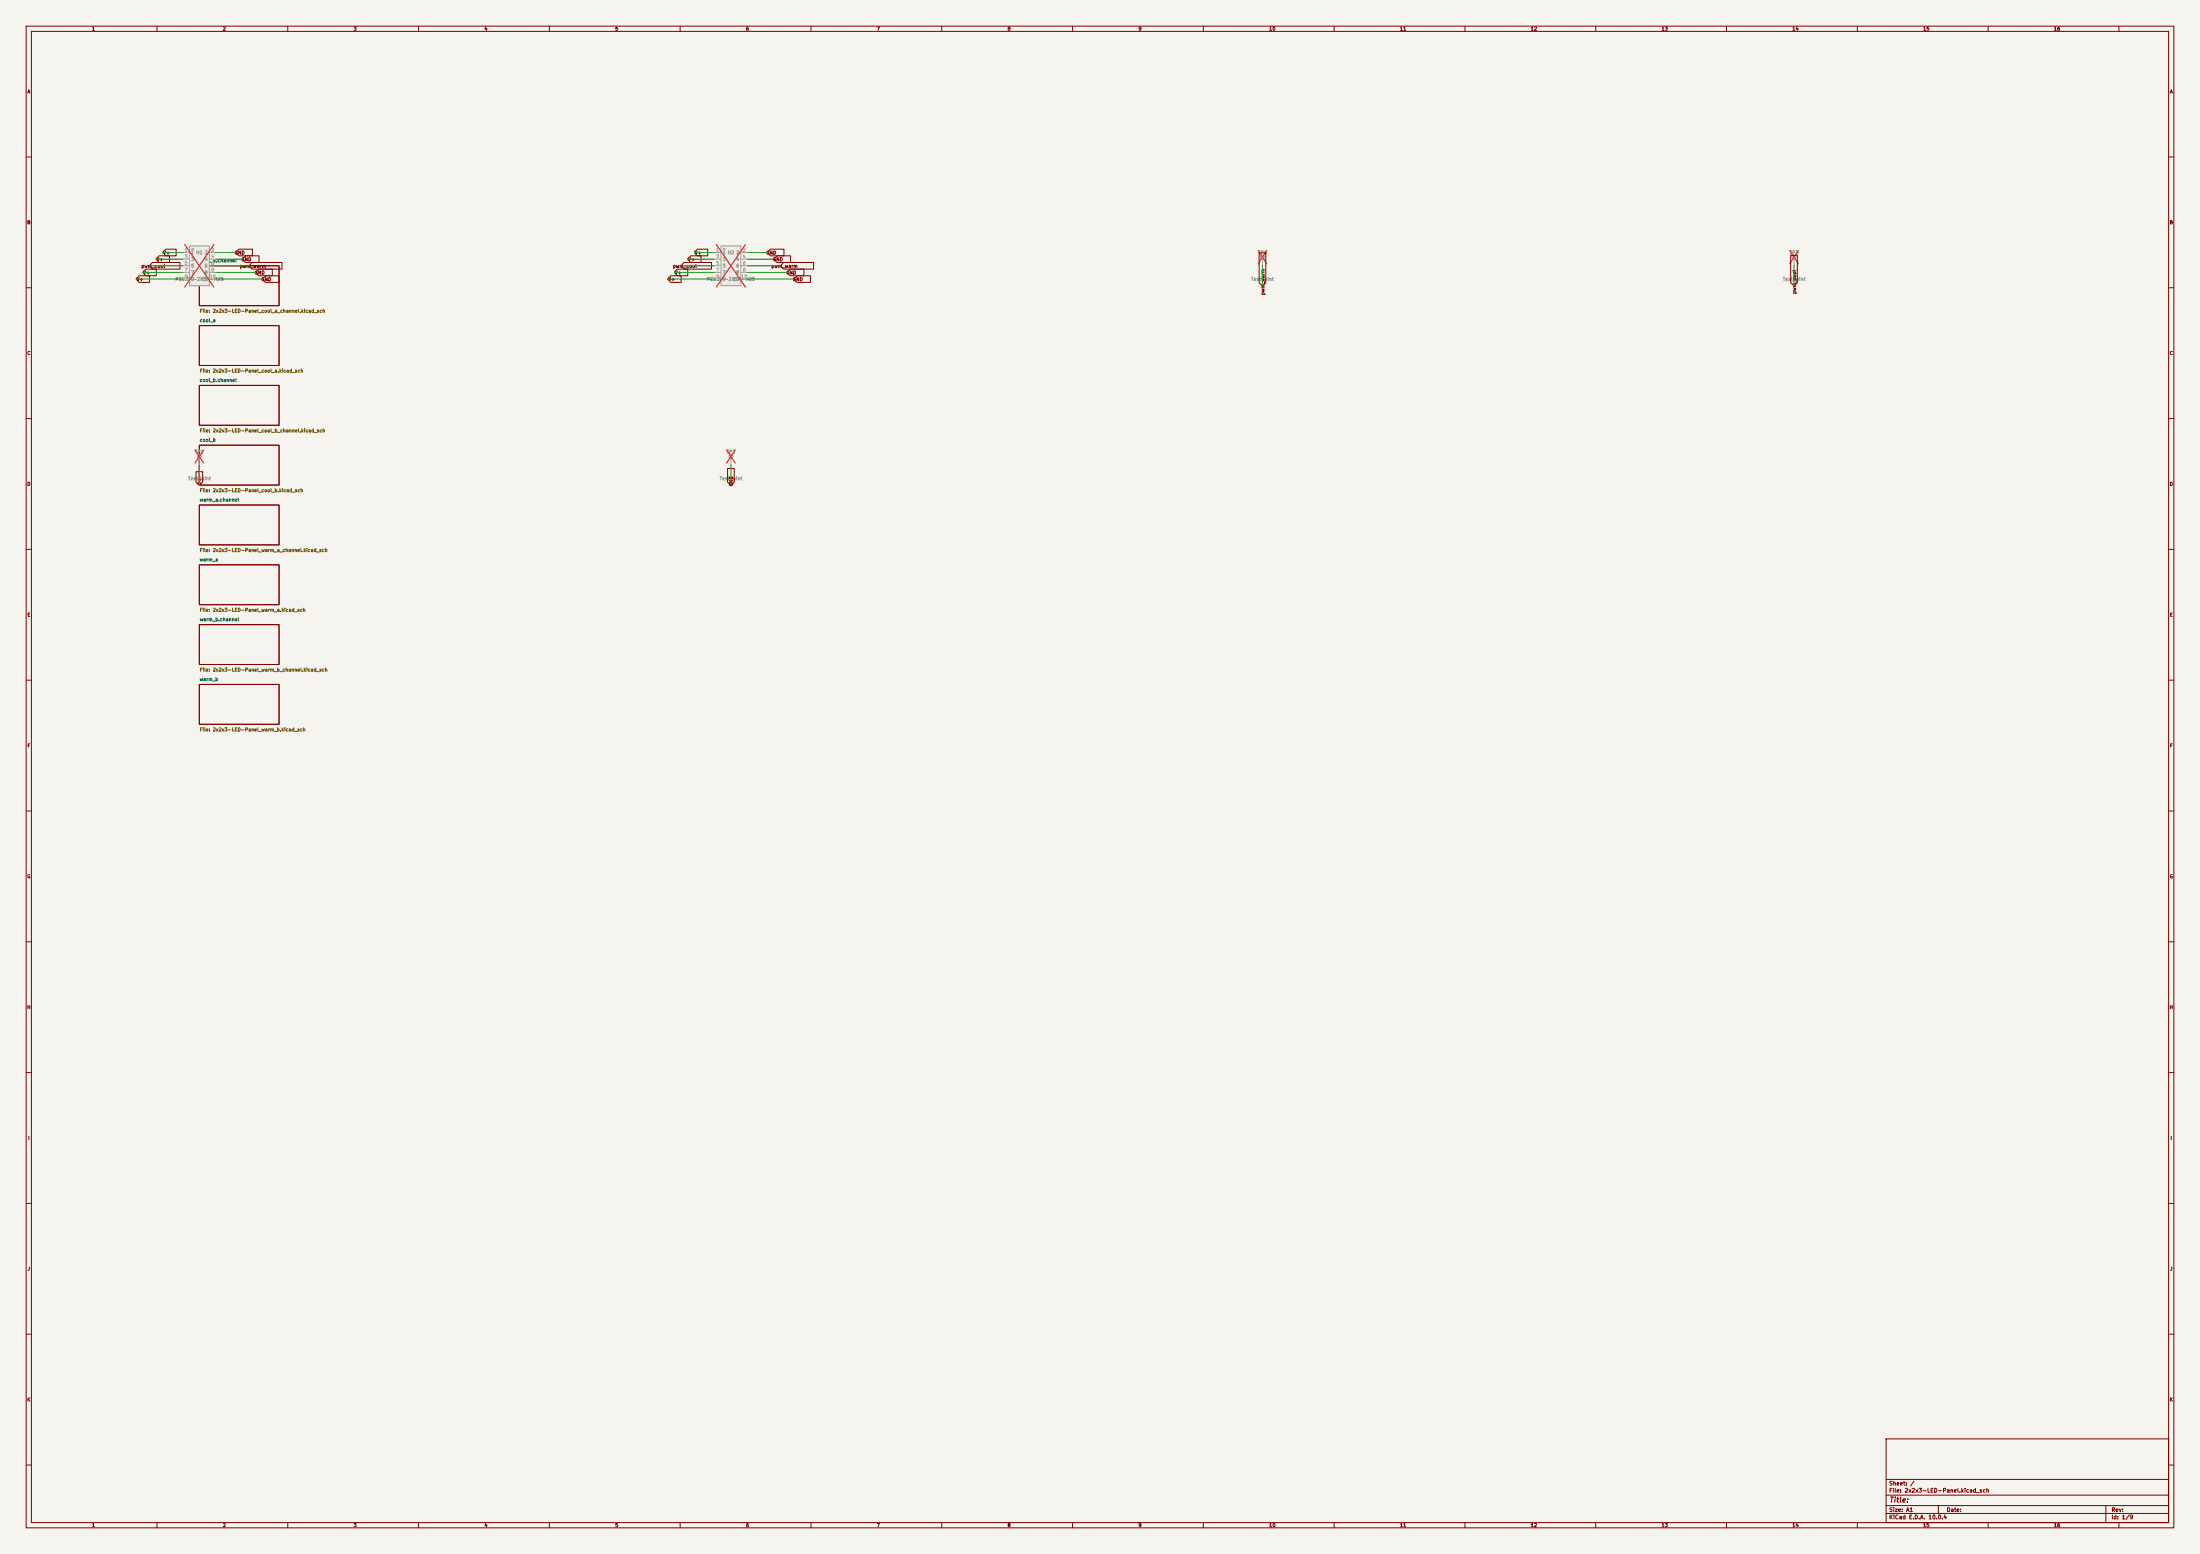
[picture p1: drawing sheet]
(kicad_sch
 (version 20260306)
 (generator "eeschema")
 (generator_version "10.0")
 (paper "A1")
 (lib_symbols
  (symbol "PZ2.54-2X5P-H25" (exclude_from_sim no) (in_bom yes) (on_board yes)
   (in_pos_files yes)
   (duplicate_pin_numbers_are_jumpers no)
   (property "Reference" "H" (at 0 10.16 0) (show_name no) (do_not_autoplace no) (hide yes) (effects (font (size 1.27 1.27))))
   (property "Value" "PZ2.54-2X5P-H25" (at 0 -10.16 0) (show_name no) (do_not_autoplace no) (hide yes) (effects (font (size 1.27 1.27))))
   (property "Footprint" "Schrune:HDR-TH_10P-P2.54-V-M-R2-C5-S2.54_2" (at 0 -12.7 0) (show_name no) (do_not_autoplace no) (hide yes) (effects (font (size 1.27 1.27))))
   (property "Datasheet" "https://www.lcsc.com/datasheet/C42431818.pdf" (at 0 -15.24 0) (show_name no) (do_not_autoplace no) (hide yes) (effects (font (size 1.27 1.27))))
   (property "Description" "" (at 0 0 0) (show_name no) (do_not_autoplace no) (hide yes) (effects (font (size 1.27 1.27))))
   (property "Manufacturer" "JXTCONN(聚兴泰)" (at 0 -17.78 0) (show_name no) (do_not_autoplace no) (hide yes) (effects (font (size 1.27 1.27))))
   (property "MPN" "PZ2.54-2X5P-H25" (at 0 -20.32 0) (show_name no) (do_not_autoplace no) (hide yes) (effects (font (size 1.27 1.27))))
   (property "LCSC Part" "C42431818" (at 0 -22.86 0) (show_name no) (do_not_autoplace no) (hide yes) (effects (font (size 1.27 1.27))))
   (symbol "PZ2.54-2X5P-H25_0_1"
    (rectangle (start -3.81 7.62) (end 3.81 -7.62) (stroke (width 0) (type default)) (fill (type background)))
    (circle (center -2.54 6.35) (radius 0.38) (stroke (width 0) (type default)) (fill (type none)))
    (pin passive line (at -6.35 5.08 0) (length 2.54) (name "1" (effects (font (size 1.27 1.27)))) (number "1" (effects (font (size 1.27 1.27)))))
    (pin passive line (at 6.35 5.08 180) (length 2.54) (name "2" (effects (font (size 1.27 1.27)))) (number "2" (effects (font (size 1.27 1.27)))))
    (pin passive line (at -6.35 2.54 0) (length 2.54) (name "3" (effects (font (size 1.27 1.27)))) (number "3" (effects (font (size 1.27 1.27)))))
    (pin passive line (at 6.35 2.54 180) (length 2.54) (name "4" (effects (font (size 1.27 1.27)))) (number "4" (effects (font (size 1.27 1.27)))))
    (pin passive line (at -6.35 0 0) (length 2.54) (name "5" (effects (font (size 1.27 1.27)))) (number "5" (effects (font (size 1.27 1.27)))))
    (pin passive line (at 6.35 0 180) (length 2.54) (name "6" (effects (font (size 1.27 1.27)))) (number "6" (effects (font (size 1.27 1.27)))))
    (pin passive line (at -6.35 -2.54 0) (length 2.54) (name "7" (effects (font (size 1.27 1.27)))) (number "7" (effects (font (size 1.27 1.27)))))
    (pin passive line (at 6.35 -2.54 180) (length 2.54) (name "8" (effects (font (size 1.27 1.27)))) (number "8" (effects (font (size 1.27 1.27)))))
    (pin passive line (at -6.35 -5.08 0) (length 2.54) (name "9" (effects (font (size 1.27 1.27)))) (number "9" (effects (font (size 1.27 1.27)))))
    (pin passive line (at 6.35 -5.08 180) (length 2.54) (name "10" (effects (font (size 1.27 1.27)))) (number "10" (effects (font (size 1.27 1.27))))))
   (embedded_fonts no))
  (symbol "TestPoint"
   (pin_numbers (hide yes))
   (pin_names
    (offset 0.762) (hide yes)) (exclude_from_sim no) (in_bom yes) (on_board yes)
   (in_pos_files yes)
   (duplicate_pin_numbers_are_jumpers no)
   (property "Reference" "TP" (at 0 6.858 0) (show_name no) (do_not_autoplace no) (hide yes) (effects (font (size 1.27 1.27))))
   (property "Value" "TestPoint" (at 0 5.08 0) (show_name no) (do_not_autoplace no) (hide yes) (effects (font (size 1.27 1.27))))
   (property "Footprint" "" (at 5.08 0 0) (show_name no) (do_not_autoplace no) (hide yes) (effects (font (size 1.27 1.27))))
   (property "Datasheet" "" (at 5.08 0 0) (show_name no) (do_not_autoplace no) (hide yes) (effects (font (size 1.27 1.27))))
   (property "Description" "test point" (at 0 0 0) (show_name no) (do_not_autoplace no) (hide yes) (effects (font (size 1.27 1.27))))
   (symbol "TestPoint_0_1"
    (circle (center 0 3.302) (radius 0.762) (stroke (width 0) (type default)) (fill (type none))))
   (symbol "TestPoint_1_1"
    (pin passive line (at 0 0 90) (length 2.54) (name "1" (effects (font (size 1.27 1.27)))) (number "1" (effects (font (size 1.27 1.27))))))
   (embedded_fonts no)))
 (wire
  (pts (xy 273.05 96.52) (xy 265.43 96.52))
  (stroke (width 0) (type default)))
 (wire
  (pts (xy 273.05 101.6) (xy 260.35 101.6))
  (stroke (width 0) (type default)))
 (wire
  (pts (xy 82.55 104.14) (xy 97.79 104.14))
  (stroke (width 0) (type default)))
 (wire
  (pts (xy 273.05 99.06) (xy 262.89 99.06))
  (stroke (width 0) (type default)))
 (wire
  (pts (xy 82.55 96.52) (xy 90.17 96.52))
  (stroke (width 0) (type default)))
 (wire
  (pts (xy 285.75 104.14) (xy 300.99 104.14))
  (stroke (width 0) (type default)))
 (wire
  (pts (xy 69.85 106.68) (xy 52.07 106.68))
  (stroke (width 0) (type default)))
 (wire
  (pts (xy 69.85 96.52) (xy 62.23 96.52))
  (stroke (width 0) (type default)))
 (wire
  (pts (xy 279.4 177.8) (xy 279.4 185.42))
  (stroke (width 0) (type default)))
 (wire
  (pts (xy 69.85 104.14) (xy 54.61 104.14))
  (stroke (width 0) (type default)))
 (wire
  (pts (xy 285.75 101.6) (xy 298.45 101.6))
  (stroke (width 0) (type default)))
 (wire
  (pts (xy 69.85 99.06) (xy 59.69 99.06))
  (stroke (width 0) (type default)))
 (wire
  (pts (xy 285.75 96.52) (xy 293.37 96.52))
  (stroke (width 0) (type default)))
 (wire
  (pts (xy 69.85 101.6) (xy 57.15 101.6))
  (stroke (width 0) (type default)))
 (wire
  (pts (xy 82.55 106.68) (xy 100.33 106.68))
  (stroke (width 0) (type default)))
 (wire
  (pts (xy 82.55 99.06) (xy 92.71 99.06))
  (stroke (width 0) (type default)))
 (wire
  (pts (xy 685.8 101.6) (xy 685.8 109.22))
  (stroke (width 0) (type default)))
 (wire
  (pts (xy 482.6 101.6) (xy 482.6 109.22))
  (stroke (width 0) (type default)))
 (wire
  (pts (xy 273.05 104.14) (xy 257.81 104.14))
  (stroke (width 0) (type default)))
 (wire
  (pts (xy 285.75 99.06) (xy 295.91 99.06))
  (stroke (width 0) (type default)))
 (wire
  (pts (xy 82.55 101.6) (xy 95.25 101.6))
  (stroke (width 0) (type default)))
 (wire
  (pts (xy 273.05 106.68) (xy 255.27 106.68))
  (stroke (width 0) (type default)))
 (wire
  (pts (xy 285.75 106.68) (xy 303.53 106.68))
  (stroke (width 0) (type default)))
 (wire
  (pts (xy 76.2 177.8) (xy 76.2 185.42))
  (stroke (width 0) (type default)))
 (global_label "pwm_cool"
  (shape input)
  (at 685.8 109.22 90)
  (effects (font (size 1.27 1.27)))
  (property "Intersheetrefs" "${INTERSHEET_REFS}" (at 685.8 109.22 0) (hide yes) (show_name no) (do_not_autoplace no) (effects (font (size 1.27 1.27)))))
 (global_label "pwm_warm"
  (shape input)
  (at 482.6 109.22 90)
  (effects (font (size 1.27 1.27)))
  (property "Intersheetrefs" "${INTERSHEET_REFS}" (at 482.6 109.22 0) (hide yes) (show_name no) (do_not_autoplace no) (effects (font (size 1.27 1.27)))))
 (global_label "V+"
  (shape input)
  (at 255.27 106.68 0)
  (effects (font (size 1.27 1.27)))
  (property "Intersheetrefs" "${INTERSHEET_REFS}" (at 255.27 106.68 0) (hide yes) (show_name no) (do_not_autoplace no) (effects (font (size 1.27 1.27)))))
 (global_label "GND"
  (shape input)
  (at 295.91 99.06 0)
  (effects (font (size 1.27 1.27)))
  (property "Intersheetrefs" "${INTERSHEET_REFS}" (at 295.91 99.06 0) (hide yes) (show_name no) (do_not_autoplace no) (effects (font (size 1.27 1.27)))))
 (global_label "GND"
  (shape input)
  (at 97.79 104.14 0)
  (effects (font (size 1.27 1.27)))
  (property "Intersheetrefs" "${INTERSHEET_REFS}" (at 97.79 104.14 0) (hide yes) (show_name no) (do_not_autoplace no) (effects (font (size 1.27 1.27)))))
 (global_label "pwm_cool"
  (shape input)
  (at 260.35 101.6 0)
  (effects (font (size 1.27 1.27)))
  (property "Intersheetrefs" "${INTERSHEET_REFS}" (at 260.35 101.6 0) (hide yes) (show_name no) (do_not_autoplace no) (effects (font (size 1.27 1.27)))))
 (global_label "GND"
  (shape input)
  (at 92.71 99.06 0)
  (effects (font (size 1.27 1.27)))
  (property "Intersheetrefs" "${INTERSHEET_REFS}" (at 92.71 99.06 0) (hide yes) (show_name no) (do_not_autoplace no) (effects (font (size 1.27 1.27)))))
 (global_label "GND"
  (shape input)
  (at 293.37 96.52 0)
  (effects (font (size 1.27 1.27)))
  (property "Intersheetrefs" "${INTERSHEET_REFS}" (at 293.37 96.52 0) (hide yes) (show_name no) (do_not_autoplace no) (effects (font (size 1.27 1.27)))))
 (global_label "V+"
  (shape input)
  (at 262.89 99.06 0)
  (effects (font (size 1.27 1.27)))
  (property "Intersheetrefs" "${INTERSHEET_REFS}" (at 262.89 99.06 0) (hide yes) (show_name no) (do_not_autoplace no) (effects (font (size 1.27 1.27)))))
 (global_label "V+"
  (shape input)
  (at 52.07 106.68 0)
  (effects (font (size 1.27 1.27)))
  (property "Intersheetrefs" "${INTERSHEET_REFS}" (at 52.07 106.68 0) (hide yes) (show_name no) (do_not_autoplace no) (effects (font (size 1.27 1.27)))))
 (global_label "V+"
  (shape input)
  (at 62.23 96.52 0)
  (effects (font (size 1.27 1.27)))
  (property "Intersheetrefs" "${INTERSHEET_REFS}" (at 62.23 96.52 0) (hide yes) (show_name no) (do_not_autoplace no) (effects (font (size 1.27 1.27)))))
 (global_label "pwm_warm"
  (shape input)
  (at 95.25 101.6 0)
  (effects (font (size 1.27 1.27)))
  (property "Intersheetrefs" "${INTERSHEET_REFS}" (at 95.25 101.6 0) (hide yes) (show_name no) (do_not_autoplace no) (effects (font (size 1.27 1.27)))))
 (global_label "GND"
  (shape input)
  (at 100.33 106.68 0)
  (effects (font (size 1.27 1.27)))
  (property "Intersheetrefs" "${INTERSHEET_REFS}" (at 100.33 106.68 0) (hide yes) (show_name no) (do_not_autoplace no) (effects (font (size 1.27 1.27)))))
 (global_label "V+"
  (shape input)
  (at 76.2 185.42 90)
  (effects (font (size 1.27 1.27)))
  (property "Intersheetrefs" "${INTERSHEET_REFS}" (at 76.2 185.42 0) (hide yes) (show_name no) (do_not_autoplace no) (effects (font (size 1.27 1.27)))))
 (global_label "GND"
  (shape input)
  (at 90.17 96.52 0)
  (effects (font (size 1.27 1.27)))
  (property "Intersheetrefs" "${INTERSHEET_REFS}" (at 90.17 96.52 0) (hide yes) (show_name no) (do_not_autoplace no) (effects (font (size 1.27 1.27)))))
 (global_label "V+"
  (shape input)
  (at 257.81 104.14 0)
  (effects (font (size 1.27 1.27)))
  (property "Intersheetrefs" "${INTERSHEET_REFS}" (at 257.81 104.14 0) (hide yes) (show_name no) (do_not_autoplace no) (effects (font (size 1.27 1.27)))))
 (global_label "V+"
  (shape input)
  (at 59.69 99.06 0)
  (effects (font (size 1.27 1.27)))
  (property "Intersheetrefs" "${INTERSHEET_REFS}" (at 59.69 99.06 0) (hide yes) (show_name no) (do_not_autoplace no) (effects (font (size 1.27 1.27)))))
 (global_label "V+"
  (shape input)
  (at 265.43 96.52 0)
  (effects (font (size 1.27 1.27)))
  (property "Intersheetrefs" "${INTERSHEET_REFS}" (at 265.43 96.52 0) (hide yes) (show_name no) (do_not_autoplace no) (effects (font (size 1.27 1.27)))))
 (global_label "V+"
  (shape input)
  (at 54.61 104.14 0)
  (effects (font (size 1.27 1.27)))
  (property "Intersheetrefs" "${INTERSHEET_REFS}" (at 54.61 104.14 0) (hide yes) (show_name no) (do_not_autoplace no) (effects (font (size 1.27 1.27)))))
 (global_label "GND"
  (shape input)
  (at 279.4 185.42 90)
  (effects (font (size 1.27 1.27)))
  (property "Intersheetrefs" "${INTERSHEET_REFS}" (at 279.4 185.42 0) (hide yes) (show_name no) (do_not_autoplace no) (effects (font (size 1.27 1.27)))))
 (global_label "GND"
  (shape input)
  (at 303.53 106.68 0)
  (effects (font (size 1.27 1.27)))
  (property "Intersheetrefs" "${INTERSHEET_REFS}" (at 303.53 106.68 0) (hide yes) (show_name no) (do_not_autoplace no) (effects (font (size 1.27 1.27)))))
 (global_label "pwm_cool"
  (shape input)
  (at 57.15 101.6 0)
  (effects (font (size 1.27 1.27)))
  (property "Intersheetrefs" "${INTERSHEET_REFS}" (at 57.15 101.6 0) (hide yes) (show_name no) (do_not_autoplace no) (effects (font (size 1.27 1.27)))))
 (global_label "GND"
  (shape input)
  (at 300.99 104.14 0)
  (effects (font (size 1.27 1.27)))
  (property "Intersheetrefs" "${INTERSHEET_REFS}" (at 300.99 104.14 0) (hide yes) (show_name no) (do_not_autoplace no) (effects (font (size 1.27 1.27)))))
 (global_label "pwm_warm"
  (shape input)
  (at 298.45 101.6 0)
  (effects (font (size 1.27 1.27)))
  (property "Intersheetrefs" "${INTERSHEET_REFS}" (at 298.45 101.6 0) (hide yes) (show_name no) (do_not_autoplace no) (effects (font (size 1.27 1.27)))))
 (symbol
  (lib_id "PZ2.54-2X5P-H25")
  (at 279.4 101.6 0)
  (unit 1)
  (body_style 1)
  (exclude_from_sim no)
  (in_bom no)
  (on_board yes)
  (in_pos_files yes)
  (dnp yes)
  (property "Reference" "H2" (at 279.4 96.52 0) (show_name no) (do_not_autoplace no) (effects (font (size 1.27 1.27))))
  (property "Value" "PZ2.54-2X5P-H25" (at 279.4 106.68 0) (show_name no) (do_not_autoplace no) (effects (font (size 1.27 1.27))))
  (property "Footprint" "Schrune:PZ2_54_2X5P_H25" (at 279.4 109.22 0) (hide yes) (show_name no) (do_not_autoplace no) (effects (font (size 1.27 1.27))))
  (property "Datasheet" "" (at 279.4 101.6 0) (show_name no) (do_not_autoplace no) (effects (font (size 1.27 1.27))))
  (property "Description" "" (at 279.4 101.6 0) (show_name no) (do_not_autoplace no) (effects (font (size 1.27 1.27))))
  (pin "1")
  (pin "10")
  (pin "3")
  (pin "8")
  (pin "5")
  (pin "6")
  (pin "7")
  (pin "4")
  (pin "9")
  (pin "2"))
 (symbol
  (lib_id "TestPoint")
  (at 76.2 177.8 0)
  (unit 1)
  (body_style 1)
  (exclude_from_sim no)
  (in_bom no)
  (on_board yes)
  (in_pos_files yes)
  (dnp yes)
  (property "Reference" "TP1" (at 76.2 172.72 0) (show_name no) (do_not_autoplace no) (effects (font (size 1.27 1.27))))
  (property "Value" "TestPoint" (at 76.2 182.88 0) (show_name no) (do_not_autoplace no) (effects (font (size 1.27 1.27))))
  (property "Footprint" "Schrune:TestPoint_Pad_1.0x1.0mm" (at 76.2 185.42 0) (hide yes) (show_name no) (do_not_autoplace no) (effects (font (size 1.27 1.27))))
  (property "Datasheet" "" (at 76.2 177.8 0) (show_name no) (do_not_autoplace no) (effects (font (size 1.27 1.27))))
  (property "Description" "" (at 76.2 177.8 0) (show_name no) (do_not_autoplace no) (effects (font (size 1.27 1.27))))
  (pin "1"))
 (symbol
  (lib_id "TestPoint")
  (at 482.6 101.6 0)
  (unit 1)
  (body_style 1)
  (exclude_from_sim no)
  (in_bom no)
  (on_board yes)
  (in_pos_files yes)
  (dnp yes)
  (property "Reference" "TP4" (at 482.6 96.52 0) (show_name no) (do_not_autoplace no) (effects (font (size 1.27 1.27))))
  (property "Value" "TestPoint" (at 482.6 106.68 0) (show_name no) (do_not_autoplace no) (effects (font (size 1.27 1.27))))
  (property "Footprint" "Schrune:TestPoint_Pad_D1.0mm" (at 482.6 109.22 0) (hide yes) (show_name no) (do_not_autoplace no) (effects (font (size 1.27 1.27))))
  (property "Datasheet" "" (at 482.6 101.6 0) (show_name no) (do_not_autoplace no) (effects (font (size 1.27 1.27))))
  (property "Description" "" (at 482.6 101.6 0) (show_name no) (do_not_autoplace no) (effects (font (size 1.27 1.27))))
  (pin "1"))
 (symbol
  (lib_id "TestPoint")
  (at 685.8 101.6 0)
  (unit 1)
  (body_style 1)
  (exclude_from_sim no)
  (in_bom no)
  (on_board yes)
  (in_pos_files yes)
  (dnp yes)
  (property "Reference" "TP3" (at 685.8 96.52 0) (show_name no) (do_not_autoplace no) (effects (font (size 1.27 1.27))))
  (property "Value" "TestPoint" (at 685.8 106.68 0) (show_name no) (do_not_autoplace no) (effects (font (size 1.27 1.27))))
  (property "Footprint" "Schrune:TestPoint_Pad_D1.0mm" (at 685.8 109.22 0) (hide yes) (show_name no) (do_not_autoplace no) (effects (font (size 1.27 1.27))))
  (property "Datasheet" "" (at 685.8 101.6 0) (show_name no) (do_not_autoplace no) (effects (font (size 1.27 1.27))))
  (property "Description" "" (at 685.8 101.6 0) (show_name no) (do_not_autoplace no) (effects (font (size 1.27 1.27))))
  (pin "1"))
 (symbol
  (lib_id "PZ2.54-2X5P-H25")
  (at 76.2 101.6 0)
  (unit 1)
  (body_style 1)
  (exclude_from_sim no)
  (in_bom no)
  (on_board yes)
  (in_pos_files yes)
  (dnp yes)
  (property "Reference" "H1" (at 76.2 96.52 0) (show_name no) (do_not_autoplace no) (effects (font (size 1.27 1.27))))
  (property "Value" "PZ2.54-2X5P-H25" (at 76.2 106.68 0) (show_name no) (do_not_autoplace no) (effects (font (size 1.27 1.27))))
  (property "Footprint" "Schrune:PZ2_54_2X5P_H25" (at 76.2 109.22 0) (hide yes) (show_name no) (do_not_autoplace no) (effects (font (size 1.27 1.27))))
  (property "Datasheet" "" (at 76.2 101.6 0) (show_name no) (do_not_autoplace no) (effects (font (size 1.27 1.27))))
  (property "Description" "" (at 76.2 101.6 0) (show_name no) (do_not_autoplace no) (effects (font (size 1.27 1.27))))
  (pin "1")
  (pin "10")
  (pin "3")
  (pin "8")
  (pin "5")
  (pin "6")
  (pin "7")
  (pin "4")
  (pin "9")
  (pin "2"))
 (symbol
  (lib_id "TestPoint")
  (at 279.4 177.8 0)
  (unit 1)
  (body_style 1)
  (exclude_from_sim no)
  (in_bom no)
  (on_board yes)
  (in_pos_files yes)
  (dnp yes)
  (property "Reference" "TP2" (at 279.4 172.72 0) (show_name no) (do_not_autoplace no) (effects (font (size 1.27 1.27))))
  (property "Value" "TestPoint" (at 279.4 182.88 0) (show_name no) (do_not_autoplace no) (effects (font (size 1.27 1.27))))
  (property "Footprint" "Schrune:TestPoint_Pad_1.5x1.5mm" (at 279.4 185.42 0) (hide yes) (show_name no) (do_not_autoplace no) (effects (font (size 1.27 1.27))))
  (property "Datasheet" "" (at 279.4 177.8 0) (show_name no) (do_not_autoplace no) (effects (font (size 1.27 1.27))))
  (property "Description" "" (at 279.4 177.8 0) (show_name no) (do_not_autoplace no) (effects (font (size 1.27 1.27))))
  (pin "1"))
 (sheet
  (at 76.2 215.9)
  (size 30.48 15.24)
  (exclude_from_sim no)
  (in_bom yes)
  (on_board yes)
  (dnp no)
  (stroke (width 0.1524) (type solid))
  (fill (color 0 0 0 0))
  (property "Sheetname" "warm_a" (at 76.2 214.63 0) (show_name no) (do_not_autoplace no) (effects (font (size 1.27 1.27)) (justify left bottom)))
  (property "Sheetfile" "2x2x4-LED-Panel_warm_a.kicad_sch" (at 76.2 232.41 0) (show_name no) (do_not_autoplace no) (effects (font (size 1.27 1.27)) (justify left top))))
 (sheet
  (at 76.2 170.18)
  (size 30.48 15.24)
  (exclude_from_sim no)
  (in_bom yes)
  (on_board yes)
  (dnp no)
  (stroke (width 0.1524) (type solid))
  (fill (color 0 0 0 0))
  (property "Sheetname" "cool_b" (at 76.2 168.91 0) (show_name no) (do_not_autoplace no) (effects (font (size 1.27 1.27)) (justify left bottom)))
  (property "Sheetfile" "2x2x4-LED-Panel_cool_b.kicad_sch" (at 76.2 186.69 0) (show_name no) (do_not_autoplace no) (effects (font (size 1.27 1.27)) (justify left top))))
 (sheet
  (at 76.2 193.04)
  (size 30.48 15.24)
  (exclude_from_sim no)
  (in_bom yes)
  (on_board yes)
  (dnp no)
  (stroke (width 0.1524) (type solid))
  (fill (color 0 0 0 0))
  (property "Sheetname" "warm_a.channel" (at 76.2 191.77 0) (show_name no) (do_not_autoplace no) (effects (font (size 1.27 1.27)) (justify left bottom)))
  (property "Sheetfile" "2x2x4-LED-Panel_warm_a_channel.kicad_sch" (at 76.2 209.55 0) (show_name no) (do_not_autoplace no) (effects (font (size 1.27 1.27)) (justify left top))))
 (sheet
  (at 76.2 147.32)
  (size 30.48 15.24)
  (exclude_from_sim no)
  (in_bom yes)
  (on_board yes)
  (dnp no)
  (stroke (width 0.1524) (type solid))
  (fill (color 0 0 0 0))
  (property "Sheetname" "cool_b.channel" (at 76.2 146.05 0) (show_name no) (do_not_autoplace no) (effects (font (size 1.27 1.27)) (justify left bottom)))
  (property "Sheetfile" "2x2x4-LED-Panel_cool_b_channel.kicad_sch" (at 76.2 163.83 0) (show_name no) (do_not_autoplace no) (effects (font (size 1.27 1.27)) (justify left top))))
 (sheet
  (at 76.2 124.46)
  (size 30.48 15.24)
  (exclude_from_sim no)
  (in_bom yes)
  (on_board yes)
  (dnp no)
  (stroke (width 0.1524) (type solid))
  (fill (color 0 0 0 0))
  (property "Sheetname" "cool_a" (at 76.2 123.19 0) (show_name no) (do_not_autoplace no) (effects (font (size 1.27 1.27)) (justify left bottom)))
  (property "Sheetfile" "2x2x4-LED-Panel_cool_a.kicad_sch" (at 76.2 140.97 0) (show_name no) (do_not_autoplace no) (effects (font (size 1.27 1.27)) (justify left top))))
 (sheet
  (at 76.2 101.6)
  (size 30.48 15.24)
  (exclude_from_sim no)
  (in_bom yes)
  (on_board yes)
  (dnp no)
  (stroke (width 0.1524) (type solid))
  (fill (color 0 0 0 0))
  (property "Sheetname" "cool_a.channel" (at 76.2 100.33 0) (show_name no) (do_not_autoplace no) (effects (font (size 1.27 1.27)) (justify left bottom)))
  (property "Sheetfile" "2x2x4-LED-Panel_cool_a_channel.kicad_sch" (at 76.2 118.11 0) (show_name no) (do_not_autoplace no) (effects (font (size 1.27 1.27)) (justify left top))))
 (sheet
  (at 76.2 261.62)
  (size 30.48 15.24)
  (exclude_from_sim no)
  (in_bom yes)
  (on_board yes)
  (dnp no)
  (stroke (width 0.1524) (type solid))
  (fill (color 0 0 0 0))
  (property "Sheetname" "warm_b" (at 76.2 260.35 0) (show_name no) (do_not_autoplace no) (effects (font (size 1.27 1.27)) (justify left bottom)))
  (property "Sheetfile" "2x2x4-LED-Panel_warm_b.kicad_sch" (at 76.2 278.13 0) (show_name no) (do_not_autoplace no) (effects (font (size 1.27 1.27)) (justify left top))))
 (sheet
  (at 76.2 238.76)
  (size 30.48 15.24)
  (exclude_from_sim no)
  (in_bom yes)
  (on_board yes)
  (dnp no)
  (stroke (width 0.1524) (type solid))
  (fill (color 0 0 0 0))
  (property "Sheetname" "warm_b.channel" (at 76.2 237.49 0) (show_name no) (do_not_autoplace no) (effects (font (size 1.27 1.27)) (justify left bottom)))
  (property "Sheetfile" "2x2x4-LED-Panel_warm_b_channel.kicad_sch" (at 76.2 255.27 0) (show_name no) (do_not_autoplace no) (effects (font (size 1.27 1.27)) (justify left top))))
 (sheet_instances
  (path ""
   (page "1")))
 (embedded_fonts no))
